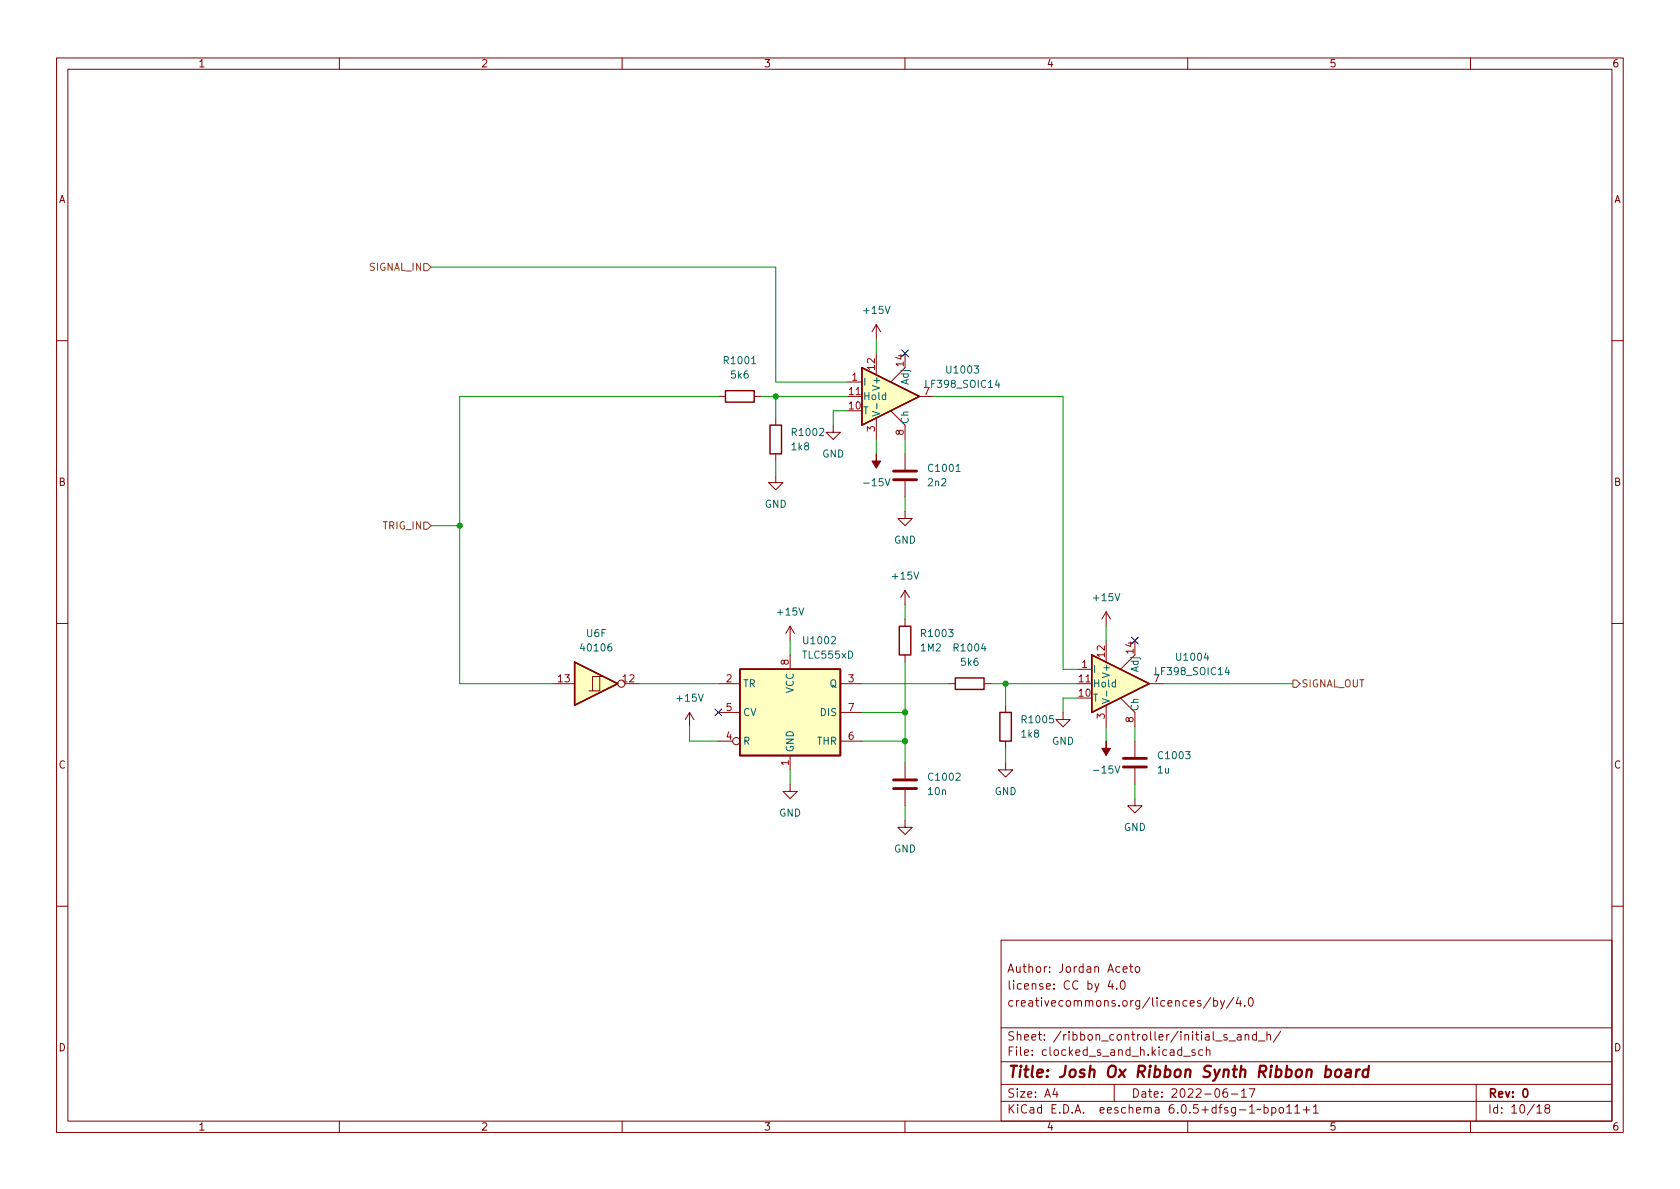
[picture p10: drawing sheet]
<svg xmlns="http://www.w3.org/2000/svg" width="297mm" height="210mm" viewBox="0 0 297 210" stroke-linecap="round" stroke-linejoin="round" font-family="sans-serif">
<g fill="none" stroke="#840000" stroke-width=".18">
<path d="M10 10.2h277v190.1h-277zM12 12.2h273v186.1h-273zM60 10.2v2M110 10.2v2M160 10.2v2M210 10.2v2M260 10.2v2M154.9 57.4v2.5M154.9 57.4l-.7 1.3M154.9 57.4l.8 1.3M10 60.2h2M127 70.1h1.3"/>
<path d="M133.3 70.1h1.3M137.2 73.9v1.3M147.3 75.2v1.2h1.3l-1.3 1.3-1.3-1.3h1.3M149.9 67.6h2.5M149.9 70.1h2.5M154.9 62.5v3.8M154.9 73.9v3.8M157.5 72.6l2.5 2.6v2.5M160 65l-2.5 2.6M162.6 70.1h2.5M285 60.2h2M137.2 84.1v1.2h1.2l-1.2 1.3-1.3-1.3h1.3"/>
<path d="M137.2 80.3v1.2M160 90.4v1.3h1.3l-1.3 1.3-1.3-1.3h1.3M160 80.3v2.8M160 85.1v2.8M10 110.2h2M106 119.6h-1.2v2.6M106.7 119.6h-.7v2.6h-1.9M139.7 110.7v2.6M139.7 115.8v2.6M139.7 110.7l-.8 1.3M139.7 110.7l.8 1.3M160 104.4v2.5"/>
<path d="M160 109.5v1.2M160 115.8v1.3M160 104.4l-.7 1.3M160 104.4l.8 1.3M190.5 118.4h2.5M195.6 108.2l-.8 1.3M195.6 108.2v2.5M195.6 113.3v3.8M195.6 108.2l.7 1.3M200.7 115.8l-2.6 2.6M285 110.2h2M97.8 120.9h3.8"/>
<path d="M110.5 120.9h2.5M121.9 126l-.7 1.2M121.9 126v2.5M121.9 126l.8 1.2M127 120.9h3.8M127 131.1h2.5M127 126h3.8M139.7 138.7v1.2h1.3l-1.3 1.3-1.3-1.3h1.3M139.7 133.6v2.5M148.6 120.9h3.8M148.6 131.1h3.8M148.6 126h3.8"/>
<path d="M160 134.9v2.8M160 139.7v2.8M167.6 120.9h1.3M174 120.9h1.3M177.8 134.9v1.2h1.3l-1.3 1.3-1.3-1.3h1.3M177.8 124.7v1.3M177.8 131.1v1.2M188 126v1.2h1.2l-1.2 1.3-1.3-1.3h1.3M190.5 120.9h2.5M195.6 124.7v3.8M198.1 123.4l2.6 2.6v2.5M200.7 131.1v2.8"/>
<path d="M200.7 135.9v2.8M203.2 120.9h2.5M160 145v1.3h1.3l-1.3 1.3-1.3-1.3h1.3M200.7 141.2v1.3h1.2l-1.2 1.3-1.3-1.3h1.3M10 160.2h2M177 166.3h108v32h-108zM196.3 173.4l-.4 1h1M196.6 173.9v1M197.4 174.8v.1M198.2 173.6l.2-.2a.81 .81 0 0 1 .6 .7 .81 .81 0 0 1-.3 .8h-.1a.81 .81 0 0 1-.4-1.3zM198.6 171.4l.7-.1-.1-.3-.4-.1-.2 .2v.8h.6M199.7 170.9h.6"/>
<path d="M199.9 170.4v1.3l.4 .2M200.9 171l.3-.1 .3 .3v.4l-.3 .3h-.3l-.2-.3v-.4zM214.1 176.4l-1.3 1.9M214.6 177l.4-.1 .3 .3v.4l-.2 .3h-.5M214.6 176.4v1.5M215.8 176.9l.3 1M216.5 176.9l-.5 1.4-.2 .1M218.1 176.4l-1.2 1.9M218.9 176.4l-.3 1h.9M219.3 176.9v1M220.1 177.8v.1M220.9 176.6l.2-.2a.81 .81 0 0 1 .6 .7 .81 .81 0 0 1-.3 .8h-.2a.81 .81 0 0 1-.3-1.3z"/>
<path d="M285 160.2h2M60 198.3v2M110 198.3v2M160 198.3v2M177 194.8h108M177 191.8h108M177 187.8h108M177 181.8h108M186.5 192.5l-.4 1h1M186.9 193v1M197 191.8v3M209.3 186.8h1.1"/>
<path d="M210 198.3v2M211.3 185.7l-.4-.1-.2 .2 .1 .3 .5 .1v.4h-.6M212.6 185.7l-.4-.1-.3 .3v.4l.2 .3h.5M213.3 185.8l.2-.2 .4 .1v.9M213.3 185.1v1.5M216.9 192.5a.59 .59 0 0 0-.7 .7v.5l.2 .3h.4l.2-.1 .1-.5-.2-.2-.4-.1-.3 .3M216.9 183l-.3-.1-.2 .2v.3l.5 .1v.4h-.5M217.3 184.1h1.1M217.7 193.5h1.2M218.8 183h.6v.9M219.4 183.3l-.5 .1a.29 .29 0 0 0-.2 .2 .29 .29 0 0 0 .2 .3h.5M219.5 193l.4-.5v1.5"/>
<path d="M219.5 194h.9M220.1 183.1l.3-.2 .3 .1 .1 .9M220.1 182.9v1M220.9 192.5h1l-.7 1.5M222.1 183l-.4-.1-.3 .3v.4l.2 .3h.5M222.1 182.4v1.5M222.5 184.1h1.1M223.5 195.9l.4-.1 .3 .3v.4l-.1 .3h-.6M223.5 195.3v1.5M224 183.1l.2-.2 .4 .1v.9M224 182.4v1.5M224.9 195.9l.4-.1 .3 .3v.4l-.2 .3h-.5"/>
<path d="M224.9 195.8v1.5M226.3 195.9l.3-.1 .3 .3v.4l-.3 .3h-.3l-.2-.3v-.4zM226.4 182.4l-1.3 1.9M227.5 195.8l.4-.5v1.5M227.5 196.8h.9M228.9 195.8l.5-.5v1.5M228.9 196.8h.9M230.4 196.3h1.2M231 195.7v1.1M232.2 195.8l.4-.5v1.5M232.2 196.8h.9M260 198.3v2"/>
<path d="M261 191.8v6.5M271.7 195.8l.5-.5v1.5M271.7 196.8h.9M273.4 196l-.3-.3 .1-.2 .2-.2 .5 .1 .1 .2-.1 .2-.6 .2-.2 .3 .1 .4 .2 .1h.5l.1-.3-.1-.4-.2-.1"/>
<circle cx="109.9" cy="120.9" r=".63"/>
<circle cx="130.2" cy="131.1" r=".63"/>
</g>
<path d="M269.4 192.7l.2-.2a.8 .8 0 0 1 .5 .8 .8 .8 0 0 1-.5 .7l-.2-.1-.1-.4z" fill="none" stroke="#840000" stroke-width=".3"/>
<path d="M236.2 189.3a.52 .52 0 0 1 .6-.2 .52 .52 0 0 1 .4 .4l-.1 .6a.55 .55 0 0 1-.5 .4 .55 .55 0 0 1-.6-.4zM238 189.2l.3-.1 .5 .1v1.3M238.9 189.6l-.7 .1a.4 .4 0 0 0-.4 .3 .4 .4 0 0 0 .3 .5l.7-.1M239.9 189.1l-.2 1.4M240.4 189.1l-.4 .1-.2 .3M242 189.2a.66 .66 0 0 0-1 .3l-.1 .6 .1 .3 .2 .1 .6-.1M242 188.5l-.2 2" fill="none" stroke="#840000" stroke-width=".4"/>
<g fill="#ffffc2" stroke="#ffffc2" stroke-width=".18">
<path d="M193 115.8l10.2 5.1-10.2 5.1z"/>
<path d="M130.8 118.4h17.8v15.2h-17.8z"/>
<path d="M152.4 65l10.2 5.1-10.2 5.1z"/>
<path d="M101.6 117.1l7.6 3.8-7.6 3.8z"/>
</g>
<path d="M128.3 69.1h5v2h-5zM136.1 75.2h2.1v5.1h-2.1zM152.4 65l10.2 5.1-10.2 5.1zM101.6 117.1l7.6 3.8-7.6 3.8zM130.8 118.4h17.8v15.2h-17.8zM159 110.7h2v5.1h-2zM168.9 119.9h5.1v2h-5.1zM193 115.8l10.2 5.1-10.2 5.1zM176.8 126h2v5.1h-2z" fill="none" stroke="#840000" stroke-width=".25"/>
<path d="M154.2 72.7l1.3 .5-1.3 .4M155 71.3v1M194.9 123.5l1.3 .5-1.3 .4M195.7 122.1v1" fill="none" stroke="#006464" stroke-width=".18"/>
<path d="M158 84.8h4.1M158 83.3h4.1M158 139.4h4.1M158 137.9h4.1M198.6 135.6h4.1M198.6 134.1h4.1" fill="none" stroke="#840000" stroke-width=".51"/>
<g fill="#840000" stroke="#840000" stroke-width=".18">
<path d="M154.9 80.3v1.2h.8l-.8 1.3-.7-1.3h.7z"/>
<path d="M195.6 131.1v1.2h.7l-.7 1.3-.8-1.3h.8z"/>
</g>
<path d="M74.9 46.6h.7l.6 .6-.6 .7h-.7zM74.9 92.3h.7l.6 .7-.6 .6h-.7zM228.6 120.3h.6l.7 .6-.7 .6h-.6z" fill="none" stroke="#725600" stroke-width=".18"/>
<g fill="none" stroke="#009600" stroke-width=".18">
<path d="M76.2 47.2h61v20.4h12.7M154.9 59.9v2.6M127 70.1h-45.7v50.8h16.5M134.6 70.1h15.3M137.2 70.1v3.8M149.9 72.6h-2.6v2.6M154.9 77.7v2.6M160 77.7v2.6M165.1 70.1h22.9v48.3h2.5M76.2 93h5.1M137.2 81.5v2.6M160 87.9v2.5"/>
<path d="M139.7 113.3v2.5M160 106.9v2.6M160 117.1v17.8M195.6 110.7v2.6M113 120.9h14M121.9 128.5v2.6h5.1M139.7 136.1v2.6M152.4 120.9h15.2M152.4 131.1h7.6M152.4 126h7.6M175.3 120.9h15.2M177.8 120.9v3.8"/>
<path d="M177.8 132.3v2.6M190.5 123.4h-2.5v2.6M195.6 128.5v2.6M200.7 128.5v2.6M200.7 138.7v2.5M205.7 120.9h22.9M160 142.5v2.5"/>
</g>
<path d="M159.4 61.9l1.2 1.2M160.6 61.9l-1.2 1.2M200.1 112.7l1.2 1.2M201.3 112.7l-1.2 1.2M126.4 125.4l1.2 1.2M127.6 125.4l-1.2 1.2" fill="none" stroke="#000084" stroke-width=".18"/>
<g fill="#009600" stroke="#009600" stroke-width=".18">
<circle cx="81.3" cy="93" r=".46"/>
<circle cx="137.2" cy="70.1" r=".46"/>
<circle cx="160" cy="126" r=".46"/>
<circle cx="177.8" cy="120.9" r=".46"/>
<circle cx="160" cy="131.1" r=".46"/>
</g>
<text font-size="2.8" fill="#840000" x="178" y="190.6">Title: Josh Ox Ribbon Synth Ribbon board</text>
<g font-size="2.1" fill="#840000">
<text x="178" y="172">Author: Jordan Aceto</text>
<text x="178" y="178">creativecommons.org/licences/by/4.0</text>
<text x="178" y="175">license: CC by 4.0</text>
<text x="178" y="184">Sheet: /ribbon_controller/initial_s_and_h/</text>
<text x="178" y="186.7">File: clocked_s_and_h.kicad_sch</text>
<text x="178" y="196.9">KiCad E.D.A. eeschema 6.0.5+dfsg-1~bpo11+1</text>
<text x="178" y="194.1">Size: A4</text>
<text x="200" y="194.1">Date: 2022-06-17</text>
<text x="263" y="194.1">Rev: 0</text>
<text x="263" y="196.9">Id: 10/18</text>
</g>
<g font-size="1.8" fill="#840000">
<text x="35" y="11.9">1</text>
<text x="85" y="11.9">2</text>
<text x="135" y="11.9">3</text>
<text x="185" y="11.9">4</text>
<text x="235" y="11.9">5</text>
<text x="285" y="11.9">6</text>
<text x="10.3" y="35.9">A</text>
<text x="285.3" y="35.9">A</text>
<text x="10.3" y="85.9">B</text>
<text x="285.3" y="85.9">B</text>
<text x="10.3" y="135.9">C</text>
<text x="285.3" y="135.9">C</text>
<text x="10.3" y="185.9">D</text>
<text x="285.3" y="185.9">D</text>
<text x="35" y="199.9">1</text>
<text x="85" y="199.9">2</text>
<text x="135" y="199.9">3</text>
<text x="185" y="199.9">4</text>
<text x="235" y="199.9">5</text>
<text x="285" y="199.9">6</text>
</g>
<g font-size="1.8" fill="#725600">
<text x="65.3" y="47.9">SIGNAL_IN</text>
<text x="67.8" y="93.6">TRIG_IN</text>
<text x="230.1" y="121.5">SIGNAL_OUT</text>
</g>
<g font-size="1.8" fill="#006464">
<text x="152.9" y="55.5">+15V</text>
<text x="128.2" y="64.4">R1001</text>
<text x="129.3" y="66.9">5k6</text>
<text x="152.5" y="68.2">I</text>
<text x="152.5" y="70.7">Hold</text>
<text x="155.6" y="68.6" transform="rotate(-90 155.6 68.6)">V+</text>
<text x="160.7" y="68" transform="rotate(-90 160.7 68)">Adj</text>
<text x="164" y="68.6">LF398_SOIC14</text>
<text x="167.6" y="66">U1003</text>
<text x="140.2" y="77.1">R1002</text>
<text x="152.5" y="73.3">T</text>
<text x="160.7" y="75.1" transform="rotate(-90 160.7 75.1)">Ch</text>
<text x="140" y="79.6">1k8</text>
<text x="145.4" y="80.9">GND</text>
<text x="164.4" y="83.4">C1001</text>
<text x="135.2" y="89.8">GND</text>
<text x="153.1" y="86">-15V</text>
<text x="164.2" y="86">2n2</text>
<text x="158.1" y="96.1">GND</text>
<text x="157.9" y="102.5">+15V</text>
<text x="193.5" y="106.3">+15V</text>
<text x="103.7" y="112.6">U6F</text>
<text x="137.6" y="108.8">+15V</text>
<text x="142.3" y="113.9">U1002</text>
<text x="163.1" y="112.6">R1003</text>
<text x="103" y="115.2">40106</text>
<text x="142.1" y="116.5">TLC555xD</text>
<text x="162.9" y="115.2">1M2</text>
<text x="168.8" y="115.2">R1004</text>
<text x="170" y="117.7">5k6</text>
<text x="193.2" y="119">I</text>
<text x="196.2" y="119.4" transform="rotate(-90 196.2 119.4)">V+</text>
<text x="201.3" y="118.8" transform="rotate(-90 201.3 118.8)">Adj</text>
<text x="204.6" y="119.4">LF398_SOIC14</text>
<text x="208.2" y="116.8">U1004</text>
<text x="119.8" y="124.1">+15V</text>
<text x="131.3" y="121.5">TR</text>
<text x="140.3" y="122.6" transform="rotate(-90 140.3 122.6)">VCC</text>
<text x="146.7" y="121.5">Q</text>
<text x="193.2" y="124.1">T</text>
<text x="193.2" y="121.5">Hold</text>
<text x="201.3" y="125.9" transform="rotate(-90 201.3 125.9)">Ch</text>
<text x="131.3" y="131.7">R</text>
<text x="131.3" y="126.6">CV</text>
<text x="144.4" y="131.7">THR</text>
<text x="145.1" y="126.6">DIS</text>
<text x="180.7" y="130.4">1k8</text>
<text x="180.9" y="127.9">R1005</text>
<text x="186" y="131.7">GND</text>
<text x="140.3" y="133.1" transform="rotate(-90 140.3 133.1)">GND</text>
<text x="193.7" y="136.8">-15V</text>
<text x="204.7" y="136.8">1u</text>
<text x="205" y="134.2">C1003</text>
<text x="164.2" y="140.6">10n</text>
<text x="164.4" y="138">C1002</text>
<text x="175.8" y="140.6">GND</text>
<text x="137.7" y="144.4">GND</text>
<text x="198.7" y="146.9">GND</text>
<text x="158.1" y="150.7">GND</text>
</g>
<g font-size="1.8" fill="#a90000">
<text x="154.7" y="65.4" transform="rotate(-90 154.7 65.4)">12</text>
<text x="159.8" y="64.7" transform="rotate(-90 159.8 64.7)">14</text>
<text x="150.1" y="69.8">11</text>
<text x="150.6" y="67.3">1</text>
<text x="163.3" y="69.8">7</text>
<text x="150.1" y="72.4">10</text>
<text x="154.7" y="76.3" transform="rotate(-90 154.7 76.3)">3</text>
<text x="159.8" y="76.9" transform="rotate(-90 159.8 76.9)">8</text>
<text x="139.4" y="117.6" transform="rotate(-90 139.4 117.6)">8</text>
<text x="191.3" y="118.1">1</text>
<text x="195.3" y="116.2" transform="rotate(-90 195.3 116.2)">12</text>
<text x="200.4" y="115.5" transform="rotate(-90 200.4 115.5)">14</text>
<text x="98.7" y="120.6">13</text>
<text x="110.1" y="120.6">12</text>
<text x="128.4" y="120.6">2</text>
<text x="128.4" y="125.7">5</text>
<text x="150" y="120.6">3</text>
<text x="150" y="125.7">7</text>
<text x="190.8" y="123.2">10</text>
<text x="190.8" y="120.6">11</text>
<text x="204" y="120.6">7</text>
<text x="128.4" y="130.8">4</text>
<text x="150" y="130.8">6</text>
<text x="195.3" y="127.1" transform="rotate(-90 195.3 127.1)">3</text>
<text x="200.4" y="127.7" transform="rotate(-90 200.4 127.7)">8</text>
<text x="139.4" y="135.4" transform="rotate(-90 139.4 135.4)">1</text>
</g>
</svg>
